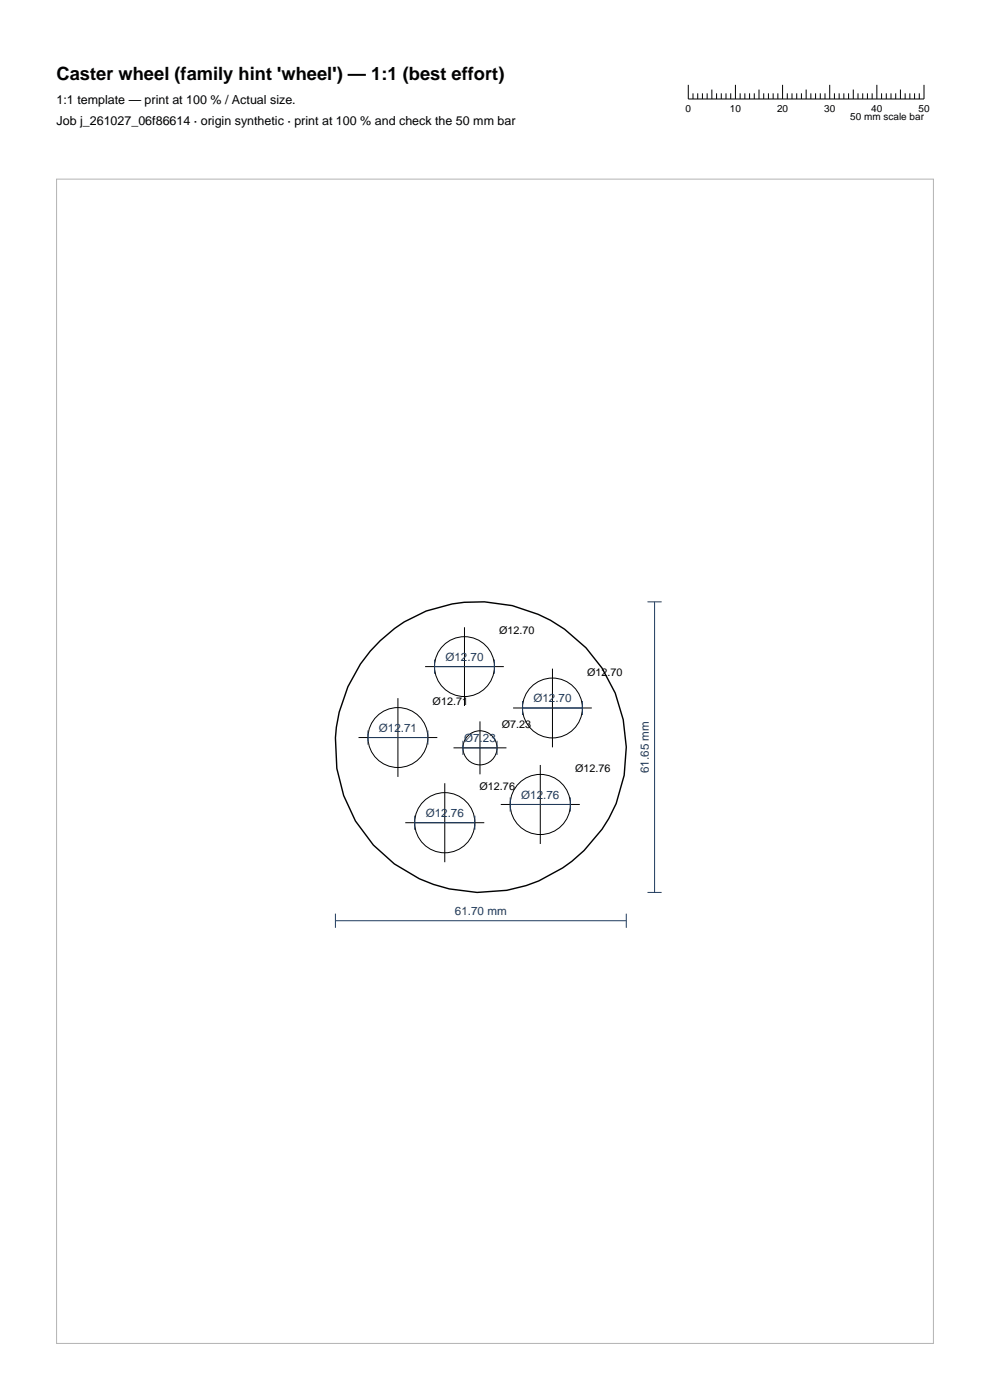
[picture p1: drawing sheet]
<svg xmlns="http://www.w3.org/2000/svg" width="210mm" height="297mm" viewBox="0 0 210 297" stroke-linecap="round" stroke-linejoin="round" font-family="sans-serif">
<g fill="none" stroke="#000" stroke-width=".21">
<path d="M146 18v3h50v-3M147 19.8v1.2M148 19.8v1.2M149 19.8v1.2M150 19.8v1.2M151 19v2M152 19.8v1.2M153 19.8v1.2M154 19.8v1.2M155 19.8v1.2M156 18v3M157 19.8v1.2"/>
<path d="M158 19.8v1.2M159 19.8v1.2M160 19.8v1.2M161 19v2M162 19.8v1.2M163 19.8v1.2M164 19.8v1.2M165 19.8v1.2M166 18v3M167 19.8v1.2M168 19.8v1.2M169 19.8v1.2"/>
<path d="M170 19.8v1.2M171 19v2M172 19.8v1.2M173 19.8v1.2M174 19.8v1.2M175 19.8v1.2M176 18v3M177 19.8v1.2M178 19.8v1.2M179 19.8v1.2M180 19.8v1.2M181 19v2"/>
<path d="M182 19.8v1.2M183 19.8v1.2M184 19.8v1.2M185 19.8v1.2M186 18v3M187 19.8v1.2M188 19.8v1.2M189 19.8v1.2M190 19.8v1.2M191 19v2M192 19.8v1.2M193 19.8v1.2"/>
<path d="M194 19.8v1.2M195 19.8v1.2M98.5 133.1v16.7M76.1 156.5h16.7M84.4 148.1v16.7M90.2 141.4h16.7M96.2 158.7h11.2M101.8 153v11.3M108.8 150.2h16.7M117.2 141.8v16.7M86 174.5h16.7M94.3 166.2v16.7"/>
<path d="M106.2 170.7h16.8M114.6 162.3v16.7"/>
<circle cx="84.4" cy="156.5" r="6.4"/>
<circle cx="98.5" cy="141.4" r="6.4"/>
<circle cx="101.8" cy="158.6" r="3.6"/>
<circle cx="117.2" cy="150.2" r="6.4"/>
<circle cx="94.3" cy="174.5" r="6.4"/>
<circle cx="114.6" cy="170.7" r="6.4"/>
</g>
<path d="M80.7 135.9a30.6 30.6 0 0 1 36.1-4.3 31.2 31.2 0 0 1 12.4 42 31.1 31.1 0 0 1-21.7 15.3 31.5 31.5 0 0 1-18.6-2.5l-5.3-3.1-4.4-4-3.8-5.1-2.5-5.4-1.5-5.8-.3-6.5a31.1 31.1 0 0 1 9.6-20.6z" fill="none" stroke="#000" stroke-width=".3"/>
<g fill="none" stroke="#1f3b5e" stroke-width=".21">
<path d="M92.2 139.9v3M104.9 139.9v3M137.4 127.7h2.9M138.9 127.7v61.6M78.1 156.5h12.7M78.1 155v3M90.8 155v3M92.2 141.4h12.7M98.2 158.7h7.2M98.2 157.2v2.9M105.4 157.2v2.9M110.8 150.2h12.7"/>
<path d="M110.8 148.7v3M123.5 148.7v3M88 174.5h12.7M88 173v3M100.7 173v3M108.2 170.7h12.8M108.2 169.2v3M121 169.2v3M71.1 195.3h61.8M71.1 193.8v3M132.9 193.8v3M137.4 189.3h2.9"/>
</g>
<path d="M12 38h186v247h-186z" fill="none" stroke="#b3b3b3" stroke-width=".21"/>
<text font-size="3.9" x="12" y="17">Caster wheel (family hint 'wheel') — 1:1 (best effort)</text>
<g font-size="2.6">
<text x="12" y="22">1:1 template — print at 100 % / Actual size.</text>
<text x="12" y="26.5">Job j_261027_06f86614 · origin synthetic · print at 100 % and check the 50 mm bar</text>
</g>
<g font-size="2.5" fill="#1f3b5e">
<text x="94.5" y="140.2">Ø12.70</text>
<text x="113.1" y="149">Ø12.70</text>
<text x="80.4" y="155.3">Ø12.71</text>
<text x="98.4" y="157.5">Ø7.23</text>
<text x="137.7" y="164" transform="rotate(-90 137.7 164)">61.65 mm</text>
<text x="90.3" y="173.3">Ø12.76</text>
<text x="110.6" y="169.5">Ø12.76</text>
<text x="96.5" y="194.1">61.70 mm</text>
</g>
<g font-size="2.3">
<text x="105.9" y="134.6">Ø12.70</text>
<text x="124.5" y="143.3">Ø12.70</text>
<text x="91.8" y="149.6">Ø12.71</text>
<text x="106.4" y="154.5">Ø7.23</text>
<text x="101.7" y="167.7">Ø12.76</text>
<text x="122" y="163.8">Ø12.76</text>
</g>
<g font-size="2.1">
<text x="145.4" y="23.8">0</text>
<text x="154.8" y="23.8">10</text>
<text x="164.8" y="23.8">20</text>
<text x="174.8" y="23.8">30</text>
<text x="184.8" y="23.8">40</text>
<text x="194.8" y="23.8">50</text>
<text x="180.4" y="25.5">50 mm scale bar</text>
</g>
</svg>
